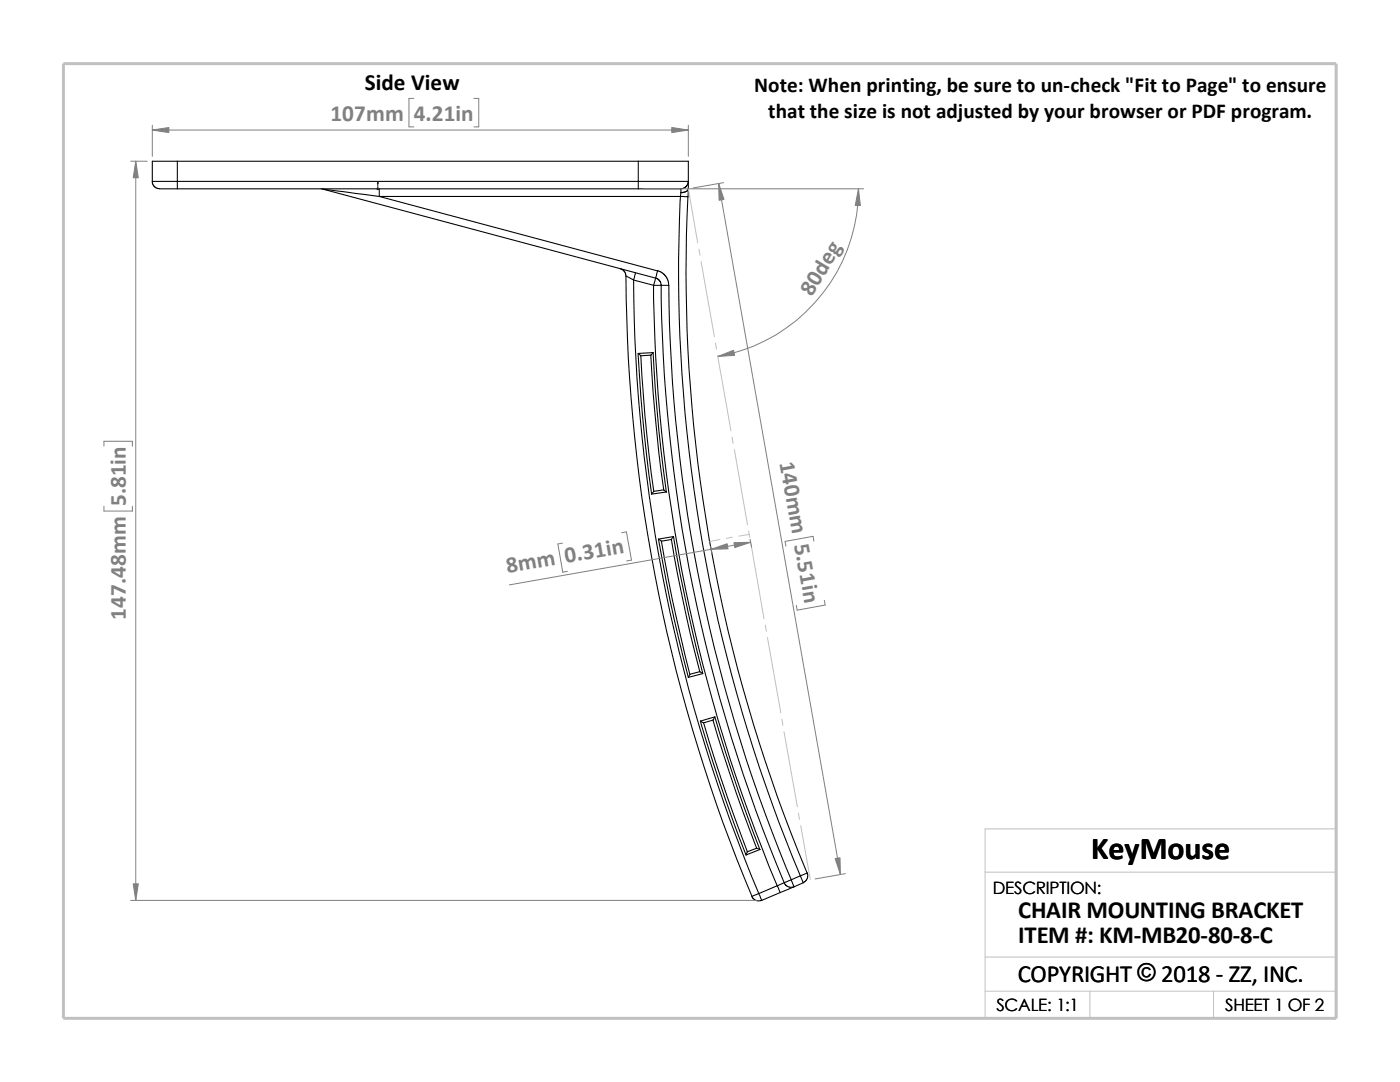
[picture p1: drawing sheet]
<svg xmlns="http://www.w3.org/2000/svg" width="279mm" height="216mm" viewBox="0 0 279 216" stroke-linecap="round" stroke-linejoin="round" font-family="sans-serif">
<g fill="none" stroke="#c0c0c0" stroke-width=".2">
<path d="M137.4 37.7l1.8 10.7M139.5 49.7l.2 1.2M139.9 52.2l2.7 15M142.8 68.5l.2 1.2M143.2 71l2.7 15M146.1 87.2l.2 1.3M146.6 89.7l2.6 15M143.7 107.7l-2.1 .3M146.2 107.2l-1.3 .2M149.4 106l.2 1.2M149.5 106.6l-2.1 .4M149.9 108.5l2.6 15"/>
<path d="M152.7 124.7l.3 1.3M153.2 127.2l2.6 15M156 143.5l.3 1.2M156.5 146l2.6 15M159.3 162.3l.3 1.2M159.8 164.8l1.9 10.7M196.6 174h70.1M196.6 197.8h70.1M196.6 191h70.1M217.5 197.8v5.4M242.2 197.8v5.4M26.8 203.2h239.9v-37.8h-70.1v37.8"/>
</g>
<path d="M12.7 12.7h254v190.5h-254z" fill="none" stroke="#c0c0c0" stroke-width=".59"/>
<g fill="none" stroke="#000" stroke-width=".21">
<path d="M30.4 36.2h5M30.4 36.2v.3l.3 .6 .8 .5 3.9 .1M35.4 36.2v1.5M35.4 32.2h-5v4M35.4 32.2v4M35.4 36.2h92M35.4 32.2h92M35.4 37.7h92M64.1 37.7l.4 .1M64.5 37.8l66.4 17.7M64.5 37.8l11.2 1.4M75.7 39.2l55.5 14.9-.3 1.4"/>
<path d="M75.7 39.2h60.1M75.7 37.7v1.5M127.4 37.7h8.5M127.4 32.2v4M127.4 36.2v1.5M127.4 36.2h10M127.4 32.2h10v4M135.8 39.2a311.2 311.2 0 0 0 23.9 135.6M135.8 39.2l1.5 .1M135.9 37.7v.7M135.9 38.4l-.1 .8M137.3 39.3a309.2 309.2 0 0 0 23.8 134.9"/>
<path d="M137.4 36.2l-.4 .9-.4 .4-.7 .2M137.4 37.6a1.34 1.34 0 0 1-1.5 .8M137.4 37.7a1.41 1.41 0 0 1-1.5 .7M137.4 37.7l-.1 1.6M137.4 36.2v1.4M137.4 37.6v.1M123.8 53.6l.8 .5 .3 1 1.5 .8M124.9 55a323.3 323.3 0 0 0 25.2 123.9l1.3-.6M126.4 55.9a319.9 319.9 0 0 0 25 122.4M126.4 55.9l4.1 1M126.8 54.4l-.4 1.5M130.4 56.9a315.8 315.8 0 0 0 24.7 119.8"/>
<path d="M130.5 56.9h1.5M130.9 55.5l.8 .5 .3 .9M130.9 55.5l-.4 1.4M131.2 54l.9 .4 .8 .7 .4 .8 .2 1M132 56.9h1.5M132 56.9a314.2 314.2 0 0 0 24.5 119.2M133.5 56.9a313.1 313.1 0 0 0 24.4 118.6M127.3 70.5a315.5 315.5 0 0 0 2.7 28.1M127.9 71l.8 11.7 .8 7.8 1 7.5M129.9 70.9l-2 .1M129.9 70.8l.8 11.4 .7 7.8 1.1 7.7M130.3 70.4l-.4 .5"/>
<path d="M130.3 70.4a303.4 303.4 0 0 0 2.7 27.8M130.3 70.4l-2.9 .1 .5 .5M132.5 97.7l.5 .5-3 .4M132.5 97.7l-2 .3-.5 .6M131.4 107.6a308.3 308.3 0 0 0 6 27.6M132 108l2.2 11.5 3.5 15M134 107.6l1.3 7.4 1.6 7.6 2.8 11.4M134.4 107.1l-.4 .6-2 .3M134.4 107.1l-3 .5 .6 .4M134.4 107.1a321.2 321.2 0 0 0 5.9 27.3M139.7 134l.6 .4-2.9 .8M139.7 134l-2 .5-.3 .7"/>
<path d="M139.8 143.8a310 310 0 0 0 9.1 26.8M140.4 144.2l3.5 11.2 5.2 14.5M142.3 143.7l4.6 14.5 4.1 11M142.7 143l-2.9 .9 .6 .3M142.7 143l-.4 .7-1.9 .5M142.7 143a311.4 311.4 0 0 0 8.9 26.5M150 178.9l.4 .5 .5 .3h1.1M151 169.2l.7 .3-2.8 1.1M151 169.2l-1.9 .8-.2 .6M151.4 178.3l.6 1.4M155.1 176.7l-3.7 1.6M155.1 176.7l.6 1.4"/>
<path d="M155.7 178.1l-3.7 1.6M156.5 176.1l.2 .4 .6 .5h1.2M156.5 176.1l-1.4 .6M157.9 175.6l.6 1.4M157.9 175.6l-1.4 .5M158.5 177l-2.8 1.1M159.7 174.8l-1.8 .8M159.7 174.8l1.4-.6 .1 1-.5 .7-.4 .2M159.7 174.8l.6 1.3-1.8 .9"/>
</g>
<path d="M75.4 36.3l.1 .4h-.2z" fill="#00f" stroke="#00f" stroke-width=".2"/>
<path d="M75.3 37.7h.3M75.3 37.5l.3 .3M75.4 37.7h.1M75.4 36.3v1.5M75.5 37.5l-.3 .3" fill="none" stroke="#00f" stroke-width=".2"/>
<g fill="none" stroke="#808080" stroke-width=".2">
<path d="M82.6 19.6h-1v5.7h1M94.6 19.6h.9v5.7h-.9M26.1 32.2h3.3M27.1 32.2v147.5M30.4 26h107M30.4 25v6.2M128.4 37.7h43.9M137.4 25v6.2M143.4 36.6l24.3 137.9M144.4 36.4l-6.1 1.1M171.3 37.7a33.9 33.9 0 0 1-28 33.4M20.7 89v-.9h5.7v.9"/>
<path d="M20.7 101v1h5.7v-1M112.3 108.4l-1 .1 1 5.7 .9-.2M124.1 106.3l.9-.2 1 5.7-.9 .1M141.8 109l.3 1.6M149.7 107.6l.3 1.6M149.8 108.2l-48.2 8.5M162.4 108l-.1-1-5.6 1 .1 1M164.5 119.8l.2 .9-5.6 1.1-.2-1M26.1 179.7h124.9M168.7 174.3l-6 1.1"/>
</g>
<g fill="#808080" stroke="#808080" stroke-width=".2">
<path d="M143.4 36.6l1.1 3.2-1 .2z"/>
<path d="M166.7 171.3l.9-.1 .1 3.3z"/>
<path d="M146.5 108.3l3.3-.1-3.2 1.1z"/>
<path d="M141.9 109.6l3.2-1.1 .2 1z"/>
<path d="M143.3 71.1l3.1-1.2 .2 1z"/>
<path d="M171.3 37.7l.4 3.3h-1z"/>
<path d="M30.4 26l3.3-.6v1.1z"/>
<path d="M134.1 25.4l3.3 .6-3.3 .5z"/>
<path d="M27.1 32.2l.5 3.3h-1z"/>
<path d="M26.6 176.4h1l-.5 3.3z"/>
</g>
<text font-size="6.4" x="217.8" y="171.4">KeyMouse</text>
<g font-size="4.9">
<text x="203.2" y="183.2">CHAIR MOUNTING BRACKET</text>
<text x="203.2" y="188.1">ITEM #: KM-MB20-80-8-C</text>
<text x="203.1" y="195.9">COPYRIGHT © 2018 - ZZ, INC.</text>
<text x="227" y="195.8">©</text>
</g>
<text font-size="4.6" x="72.8" y="18">Side View</text>
<g font-size="4.6" fill="#808080">
<text x="66" y="24.1">107mm</text>
<text x="82.6" y="24.1">4.21in</text>
<text x="162" y="59.3" transform="rotate(-59 162 59.3)">80deg</text>
<text x="155.6" y="92.3" transform="rotate(80 155.6 92.3)">140mm 5.51in</text>
<text x="25.1" y="101" transform="rotate(-90 25.1 101)">5.81in</text>
<text x="101.3" y="114.4" transform="rotate(-10 101.3 114.4)">8mm 0.31in</text>
<text x="25.1" y="123.6" transform="rotate(-90 25.1 123.6)">147.48mm</text>
</g>
<g font-size="4.2">
<text x="150.5" y="18.4">Note: When printing, be sure to un-check &quot;Fit to Page&quot; to ensure</text>
<text x="153.3" y="23.6">that the size is not adjusted by your browser or PDF program.</text>
</g>
<g font-size="3.4">
<text x="198.2" y="178.5">DESCRIPTION:</text>
<text x="198.8" y="201.7">SCALE: 1:1</text>
<text x="244.5" y="201.7">SHEET 1 OF 2</text>
</g>
</svg>
